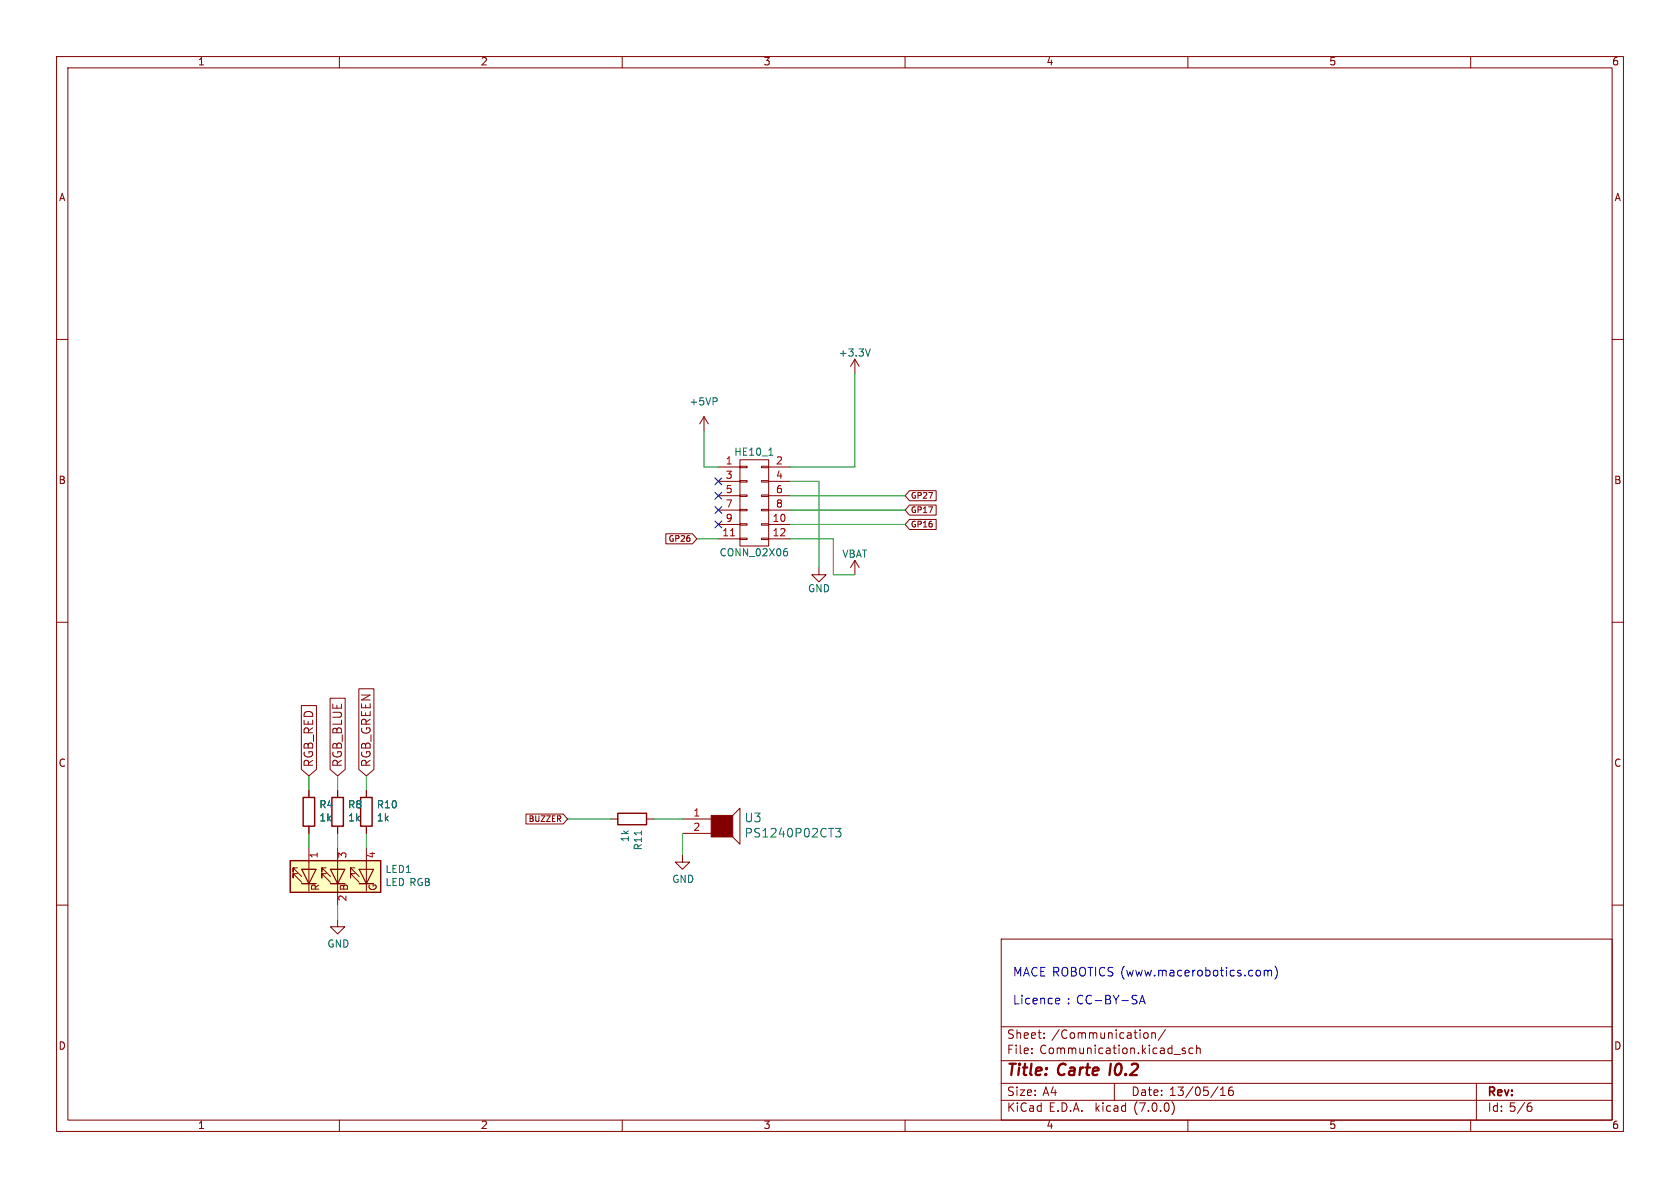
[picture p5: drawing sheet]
<svg xmlns="http://www.w3.org/2000/svg" width="297mm" height="210mm" viewBox="0 0 297 210" stroke-linecap="round" stroke-linejoin="round" font-family="sans-serif">
<g fill="none" stroke="#840000" stroke-width=".18">
<path d="M10 10h277v190h-277zM12 12h273v186h-273zM60 10v2M110 10v2M160 10v2M210 10v2M260 10v2M10 60h2M285 60h2M124.5 73.7l-.8 1.2M124.5 73.7v2.5M124.5 73.7l.7 1.2"/>
<path d="M151.1 63.5v2.5M151.1 63.5l-.7 1.3M151.1 63.5l.8 1.3M117.7 94.4h4.7l.8 .9-.8 .8h-4.7zM127 82.6h3.8M127 92.7h3.8M127 95.3h3.8M127 85.1h3.8M127 87.6h3.8M127 90.2h3.8M130.8 95.1h1.3v.3h-1.3zM130.8 92.6h1.3v.2h-1.3z"/>
<path d="M130.8 90h1.3v.3h-1.3zM130.8 87.5h1.3v.3h-1.3zM130.8 85h1.3v.2h-1.3zM130.8 82.4h1.3v.3h-1.3zM130.8 81.3h5.1v15.2h-5.1zM134.6 95.1h1.3v.3h-1.3zM134.6 92.6h1.3v.2h-1.3zM134.6 90h1.3v.3h-1.3zM134.6 87.5h1.3v.3h-1.3zM134.6 85h1.3v.2h-1.3zM134.6 82.4h1.3v.3h-1.3zM135.9 82.6h3.8"/>
<path d="M135.9 92.7h3.8M135.9 95.3h3.8M135.9 85.1h3.8M135.9 87.6h3.8M135.9 90.2h3.8M151.1 99.1l-.7 1.2M151.1 99.1v2.5M151.1 99.1l.8 1.2M160.8 89.3h4.7v1.8h-4.7l-.8-.9zM160.8 86.7h4.7v1.8h-4.7l-.8-.9zM160.8 91.8h4.7v1.8h-4.7l-.8-.9zM10 110h2"/>
<path d="M144.8 100.3v1.3h1.2l-1.2 1.3-1.3-1.3h1.3M285 110h2M53.3 124.7h2.6v11.3l-1.3 1.2-1.3-1.2zM54.6 139.7v1.3M58.4 123.4h2.6v12.6l-1.3 1.2-1.3-1.2zM59.7 139.7v1.3M63.4 121.8h2.7v14.2l-1.3 1.2-1.4-1.2zM64.8 139.7v1.3M10 160h2M52.6 154.4h-.8v.8v-.8l1.5 1.6M52.6 153.4h-.8v.8v-.8l1.5 1.5M53.3 153.7h2.6z"/>
<path d="M53.3 153.7h.1M53.3 156.2h2.6M54.6 146.1v1.2M54.6 149.9v7.6M57.7 154.4h-.8v.8v-.8l1.5 1.6M57.7 153.4h-.8v.8v-.8l1.5 1.5M58.4 153.7h2.6zM58.4 153.7h.1M58.4 156.2h2.6M59.7 146.1v1.2M59.7 149.9v10.1M62.7 154.4h-.7v.8v-.8l1.5 1.6"/>
<path d="M62.7 153.4h-.7v.8v-.8l1.5 1.5M63.5 156.2h2.5M64.8 146.1v1.2M64.8 149.9v7.6M93 143.9h6.6l.7 .9-.7 .9h-6.6zM107.9 144.8h1.3M114.3 144.8h1.3M120.6 151.1v1.3h1.3l-1.3 1.3-1.2-1.3h1.2M120.6 144.8h5.1M120.6 147.3h5.1M129.5 144.1l1.3-1.2v6.3l-1.3-1.2M285 160h2"/>
<path d="M59.7 162.6v1.2h1.3l-1.3 1.3-1.3-1.3h1.3M177 166h108v32h-108zM60 198v2M110 198v2M160 198v2M177 194.5h108M177 191.5h108M177 187.5h108M177 181.5h108M182.4 186.1v.2M182.4 185.3v.2M184.6 183.4v.2"/>
<path d="M184.6 182.6v.2M197 191.5v3M202.3 182.6h.4l.3 .2-.1 .6-.2 .2-.4-.1M203.6 182.7l.2-.1h.4l.1 1M203.6 182.6v1M206 182l-1.2 1.9M207.2 194.8a1.74 1.74 0 0 1 0 2.2M209.5 185.3h-.3l-.2 .2v.2l.5 .1v.4h-.5M210 198v2M210.9 185.3h-.4l-.3 .2v.5l.1 .2h.6M211.5 185.4l.3-.1h.3l.1 1M211.5 184.8v1.5"/>
<path d="M215.8 193.7h.8M215.8 192.6l.4-.4v1.5M217.9 192.2a.59 .59 0 0 0-.7 .6v.6l.1 .2 .5 .1 .2-.2v-.5l-.1-.2-.4-.1-.3 .3M260 198v2M261 191.5v6.5M270.3 195.5h.2l.3 .3v.5l-.5 .2M270.7 195h-.4"/>
</g>
<path d="M126.7 70.4v.5M153.9 61.7l-.5 1.3M135.9 80.5h.7M138.8 97.5h.2l.2 .2v.4l-.4 .2M138.9 97h.2M147.7 146.4h1l-.5 .6 .4 .2v.6l-.2 .2h-.5l-.2-.2" fill="none" stroke="#006464" stroke-width=".18"/>
<path d="M51.3 152.1h16v5.6h-16z" fill="#ffffc2" stroke="#ffffc2" stroke-width=".18"/>
<path d="M53.3 153.7h2.6l-1.3 2.5zM53.3 156.2h2.6M58.4 153.7h2.6l-1.3 2.5zM58.4 156.2h2.6M63.5 153.7h2.5l-1.2 2.5zM63.5 156.2h2.5" fill="none" stroke="#840000" stroke-width=".2"/>
<path d="M51.3 152.1h16v5.6h-16zM53.6 141h2v5.1h-2zM58.7 141h2v5.1h-2zM63.8 141h2v5.1h-2zM109.2 143.8h5.1v2h-5.1z" fill="none" stroke="#840000" stroke-width=".25"/>
<path d="M125.7 144.1h3.8v3.9h-3.8z" fill="#840000" stroke="#840000" stroke-width=".18"/>
<path d="M129.1 94.7h.8" fill="none" stroke="#a90000" stroke-width=".18"/>
<path d="M186.8 176.5h.5v.3l-.7 .2M187.3 177.4l-.5 .1M201.4 177.5l.5-1.6 .6 1.6M201.6 177h.7M222.3 171.5l.4 .1 .1 .2v.6l-.5 .1M223.5 171.7l.4-.2 .3 .2M223.5 171.5v1M224.2 171.7l.2-.2 .3 .1 .1 .9M224.2 171.7v.8M225.4 170.8a1.75 1.75 0 0 1 0 2.3" fill="none" stroke="#0000c2" stroke-width=".18"/>
<g fill="none" stroke="#009600" stroke-width=".18">
<path d="M124.5 76.2v6.4h2.5M151.1 66v16.6h-11.4M123.2 95.3h3.8M139.7 95.3h7.6v6.3h3.8M139.7 87.6h20.3M139.7 85.1h5.1v15.2M139.7 92.7h20.3M139.7 90.2h20.3M54.6 137.2v2.5M59.7 137.2v2.5M64.8 137.2v2.5M54.6 147.3v2.6"/>
<path d="M59.7 147.3v2.6M64.8 147.3v2.6M100.3 144.8h7.6M115.6 144.8h5M120.6 147.3v3.8M59.7 160v2.6"/>
</g>
<path d="M126.4 89.6l1.2 1.2M126.4 87l1.2 1.2M126.4 84.5l1.2 1.2M126.4 92.1l1.2 1.2M127.6 89.6l-1.2 1.2M127.6 87l-1.2 1.2M127.6 84.5l-1.2 1.2M127.6 92.1l-1.2 1.2" fill="none" stroke="#000084" stroke-width=".18"/>
<g font-size="2.8" fill="#840000">
<text x="178" y="190.8">Title:</text>
<text x="187.1" y="190.8">Carte</text>
<text x="196.8" y="190.8">I0.2</text>
</g>
<g font-size="2.1" fill="#840000">
<text x="55.7" y="135.6" transform="rotate(-90 55.7 135.6)">RGB_RED</text>
<text x="60.8" y="135.6" transform="rotate(-90 60.8 135.6)">RGB_BLUE</text>
<text x="65.8" y="135.6" transform="rotate(-90 65.8 135.6)">RGB_GREEN</text>
<text x="178" y="183.9">Sheet:</text>
<text x="185.9" y="183.9">/Communication/</text>
<text x="178" y="186.6">File:</text>
<text x="183.8" y="186.6">Communication.kicad_sch</text>
<text x="178" y="196.8">KiCad</text>
<text x="178" y="194">Size:</text>
<text x="184.3" y="194">A4</text>
<text x="185.4" y="196.8">E.D.A.</text>
<text x="193.7" y="196.8">kicad</text>
<text x="200" y="194">Date:</text>
<text x="200.6" y="196.8">(7.0.0)</text>
<text x="206.7" y="194">13/05/16</text>
<text x="263" y="194.2">Rev:</text>
<text x="263" y="196.8">Id: 5/6</text>
</g>
<g font-size="2.1" fill="#006464">
<text x="131.6" y="145.7">U3</text>
<text x="131.6" y="148.3">PS1240P02CT3</text>
</g>
<g font-size="2.1" fill="#0000c2">
<text x="179.1" y="172.9">MACE ROBOTICS (www.macerobotics.com)</text>
<text x="179.1" y="177.8">Licence</text>
<text x="188.6" y="177.8">: CC-BY-SA</text>
</g>
<g font-size="1.8" fill="#840000">
<text x="35" y="11.8">1</text>
<text x="85" y="11.8">2</text>
<text x="135" y="11.8">3</text>
<text x="185" y="11.8">4</text>
<text x="235" y="11.8">5</text>
<text x="285" y="11.8">6</text>
<text x="10.4" y="35.8">A</text>
<text x="285.4" y="35.8">A</text>
<text x="10.3" y="85.8">B</text>
<text x="285.3" y="85.8">B</text>
<text x="10.3" y="135.8">C</text>
<text x="285.3" y="135.8">C</text>
<text x="56.7" y="157.6" transform="rotate(-90 56.7 157.6)">R</text>
<text x="61.8" y="157.6" transform="rotate(-90 61.8 157.6)">B</text>
<text x="66.9" y="157.6" transform="rotate(-90 66.9 157.6)">G</text>
<text x="10.3" y="185.8">D</text>
<text x="285.3" y="185.8">D</text>
<text x="35" y="199.8">1</text>
<text x="85" y="199.8">2</text>
<text x="135" y="199.8">3</text>
<text x="185" y="199.8">4</text>
<text x="235" y="199.8">5</text>
<text x="285" y="199.8">6</text>
</g>
<g font-size="1.8" fill="#006464">
<text x="148.2" y="63.3">+3.3V</text>
<text x="121.8" y="71.9">+5VP</text>
<text x="129.7" y="80.8">HE10_1</text>
<text x="127.1" y="98.6">CONN_02X06</text>
<text x="148.9" y="98.9">VBAT</text>
<text x="142.8" y="105">GND</text>
<text x="56.4" y="143.2">R4</text>
<text x="61.5" y="143.2">R8</text>
<text x="66.6" y="143.2">R10</text>
<text x="56.4" y="145.5">1k</text>
<text x="61.5" y="145.5">1k</text>
<text x="66.6" y="145.5">1k</text>
<text x="111.4" y="148.9" transform="rotate(-90 111.4 148.9)">1k</text>
<text x="68.1" y="154.6">LED1</text>
<text x="113.8" y="150.4" transform="rotate(-90 113.8 150.4)">R11</text>
<text x="68.1" y="156.9">LED RGB</text>
<text x="118.8" y="156.3">GND</text>
<text x="57.8" y="167.8">GND</text>
</g>
<g font-size="1.8" fill="#a90000">
<text x="128.2" y="82.3">1</text>
<text x="137.1" y="82.3">2</text>
<text x="128.2" y="84.8">3</text>
<text x="128.2" y="87.4">5</text>
<text x="128.2" y="89.9">7</text>
<text x="137.1" y="84.8">4</text>
<text x="137.1" y="87.4">6</text>
<text x="137.1" y="89.9">8</text>
<text x="127.6" y="95">11</text>
<text x="128.2" y="92.5">9</text>
<text x="136.5" y="92.5">10</text>
<text x="136.5" y="95">12</text>
<text x="122.5" y="144.5">1</text>
<text x="122.5" y="147.1">2</text>
<text x="56.5" y="151.8" transform="rotate(-90 56.5 151.8)">1</text>
<text x="61.6" y="151.8" transform="rotate(-90 61.6 151.8)">3</text>
<text x="66.7" y="151.8" transform="rotate(-90 66.7 151.8)">4</text>
<text x="61.6" y="159.4" transform="rotate(-90 61.6 159.4)">2</text>
</g>
<g font-size="1.4" fill="#840000">
<text x="161" y="88.4">GP27</text>
<text x="161" y="90.9">GP17</text>
<text x="161" y="93.5">GP16</text>
<text x="118" y="96">GP26</text>
<text x="93.3" y="145.5">BUZZER</text>
</g>
</svg>
